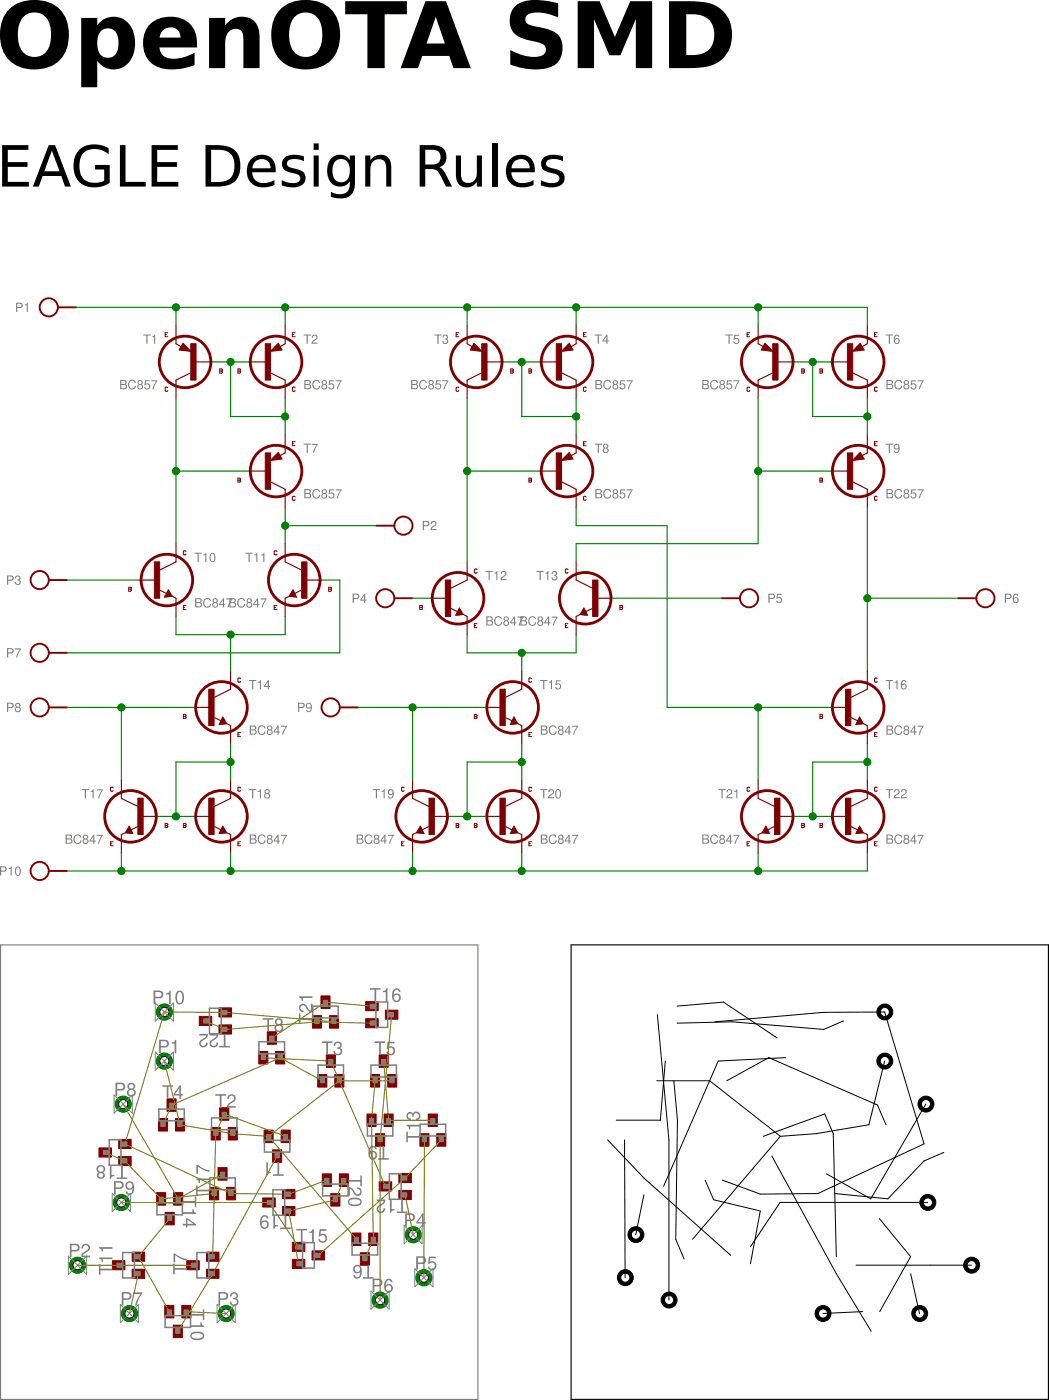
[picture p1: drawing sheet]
<?xml version="1.0" encoding="utf-8"?>
<!DOCTYPE eagle SYSTEM "eagle.dtd">
<eagle version="7.2.0">
<drawing>
<settings>
<setting alwaysvectorfont="no"/>
<setting verticaltext="up"/>
</settings>
<grid distance="0.05" unitdist="inch" unit="inch" style="lines" multiple="2" display="yes" altdistance="4" altunitdist="inch" altunit="inch"/>
<schematic xreflabel="%F%N/%S" xrefpart="/%S.%C%R">
<libraries>
<library name="t">
<symbols>
<symbol name="PNP">
<wire x1="2.0861" y1="1.6779" x2="1.5781" y2="2.5941" width="0.1524" layer="94"/>
<wire x1="1.5781" y1="2.5941" x2="0.5159" y2="1.478" width="0.1524" layer="94"/>
<wire x1="0.5159" y1="1.478" x2="2.0861" y2="1.6779" width="0.1524" layer="94"/>
<wire x1="2.54" y1="2.54" x2="1.808" y2="2.1239" width="0.1524" layer="94"/>
<wire x1="2.54" y1="-2.54" x2="0.508" y2="-1.524" width="0.1524" layer="94"/>
<wire x1="1.905" y1="1.778" x2="1.524" y2="2.413" width="0.254" layer="94"/>
<wire x1="1.524" y1="2.413" x2="0.762" y2="1.651" width="0.254" layer="94"/>
<wire x1="0.762" y1="1.651" x2="1.778" y2="1.778" width="0.254" layer="94"/>
<wire x1="1.778" y1="1.778" x2="1.524" y2="2.159" width="0.254" layer="94"/>
<wire x1="1.524" y1="2.159" x2="1.143" y2="1.905" width="0.254" layer="94"/>
<wire x1="1.143" y1="1.905" x2="1.524" y2="1.905" width="0.254" layer="94"/>
<text x="5.08" y="2.54" size="1.27" layer="95" ratio="10">&gt;NAME</text>
<text x="5.08" y="-2.54" size="1.27" layer="96" ratio="10" align="top-left">&gt;VALUE</text>
<rectangle x1="-0.254" y1="-2.54" x2="0.508" y2="2.54" layer="94"/>
<pin name="B" x="-2.54" y="0" visible="off" length="short" direction="pas"/>
<pin name="E" x="2.54" y="5.08" visible="off" length="short" direction="pas" rot="R270"/>
<pin name="C" x="2.54" y="-5.08" visible="off" length="short" direction="pas" rot="R90"/>
<circle x="1.27" y="0" radius="3.5921" width="0.381" layer="94"/>
<text x="3.81" y="-3.81" size="0.6096" layer="94" font="vector" align="center">C</text>
<text x="3.81" y="3.81" size="0.6096" layer="94" font="vector" align="center">E</text>
<text x="-3.81" y="-1.27" size="0.6096" layer="94" font="vector" align="center">B</text>
</symbol>
<symbol name="NPN">
<wire x1="2.54" y1="2.54" x2="0.0635" y2="1.30175" width="0.1524" layer="94"/>
<wire x1="1.4605" y1="-1.36525" x2="1.9685" y2="-2.25425" width="0.1524" layer="94"/>
<wire x1="1.9685" y1="-2.25425" x2="0.9525" y2="-2.38125" width="0.1524" layer="94"/>
<wire x1="0.9525" y1="-2.38125" x2="1.4605" y2="-1.36525" width="0.1524" layer="94"/>
<wire x1="2.54" y1="-2.54" x2="1.9685" y2="-2.25425" width="0.1524" layer="94"/>
<wire x1="1.9685" y1="-2.25425" x2="0.308" y2="-1.424" width="0.1524" layer="94"/>
<wire x1="1.2065" y1="-2.25425" x2="1.778" y2="-2.19075" width="0.3048" layer="94"/>
<wire x1="1.778" y1="-2.19075" x2="1.4605" y2="-1.61925" width="0.3048" layer="94"/>
<wire x1="1.4605" y1="-1.61925" x2="1.2065" y2="-2.12725" width="0.254" layer="94"/>
<wire x1="1.2065" y1="-2.12725" x2="1.5875" y2="-2.12725" width="0.254" layer="94"/>
<wire x1="1.5875" y1="-2.12725" x2="1.4605" y2="-1.87325" width="0.254" layer="94"/>
<text x="5.08" y="2.54" size="1.27" layer="95" ratio="10">&gt;NAME</text>
<text x="5.08" y="-2.54" size="1.27" layer="96" ratio="10" align="top-left">&gt;VALUE</text>
<rectangle x1="-0.508" y1="-2.54" x2="0.254" y2="2.54" layer="94"/>
<pin name="B" x="-2.54" y="0" visible="off" length="short" direction="pas" swaplevel="1"/>
<pin name="E" x="2.54" y="-5.08" visible="off" length="short" direction="pas" swaplevel="3" rot="R90"/>
<pin name="C" x="2.54" y="5.08" visible="off" length="short" direction="pas" swaplevel="2" rot="R270"/>
<circle x="1.27" y="0" radius="3.5921" width="0.381" layer="94"/>
<text x="3.81" y="-3.81" size="0.6096" layer="94" font="vector" align="center">E</text>
<text x="3.81" y="3.81" size="0.6096" layer="94" font="vector" align="center">C</text>
<text x="-3.81" y="-1.27" size="0.6096" layer="94" font="vector" align="center">B</text>
</symbol>
</symbols>
<devicesets>
<deviceset name="BC857" prefix="T">
<gates>
<gate name="G$1" symbol="PNP" x="-2.54" y="0"/>
</gates>
<devices>
<device name="" package="SOT-23">
<connects>
<connect gate="G$1" pin="B" pad="1"/>
<connect gate="G$1" pin="C" pad="3"/>
<connect gate="G$1" pin="E" pad="2"/>
</connects>
<technologies>
<technology name=""/>
</technologies>
</device>
</devices>
</deviceset>
<deviceset name="BC847" prefix="T">
<gates>
<gate name="G$1" symbol="NPN" x="-2.54" y="0"/>
</gates>
<devices>
<device name="" package="SOT-23">
<connects>
<connect gate="G$1" pin="B" pad="1"/>
<connect gate="G$1" pin="C" pad="3"/>
<connect gate="G$1" pin="E" pad="2"/>
</connects>
<technologies>
<technology name=""/>
</technologies>
</device>
</devices>
</deviceset>
</devicesets>
</library>
<library name="pad">
<symbols>
<symbol name="SPAD">
<pin name="P$1" x="0" y="0" visible="off" length="point" direction="pas" function="dot"/>
<wire x1="0" y1="0" x2="-2.54" y2="0" width="0.254" layer="94"/>
<circle x="-3.81" y="0" radius="1.27" width="0.254" layer="94"/>
<text x="-6.35" y="0" size="1.27" layer="95" align="center-right">&gt;NAME</text>
</symbol>
</symbols>
<devicesets>
<deviceset name="SPAD" prefix="J">
<gates>
<gate name="1" symbol="SPAD" x="0" y="0"/>
</gates>
<devices>
<device name="" package="SPAD">
<connects>
<connect gate="1" pin="P$1" pad="1"/>
</connects>
<technologies>
<technology name=""/>
</technologies>
</device>
</devices>
</deviceset>
</devicesets>
</library>
</libraries>
<attributes>
</attributes>
<variantdefs>
</variantdefs>
<classes>
<class number="0" name="default" width="0" drill="0">
</class>
</classes>
<parts>
<part name="T1" library="t" deviceset="BC857" device=""/>
<part name="T2" library="t" deviceset="BC857" device=""/>
<part name="T3" library="t" deviceset="BC857" device=""/>
<part name="T4" library="t" deviceset="BC857" device=""/>
<part name="T5" library="t" deviceset="BC857" device=""/>
<part name="T6" library="t" deviceset="BC857" device=""/>
<part name="T7" library="t" deviceset="BC857" device=""/>
<part name="T8" library="t" deviceset="BC857" device=""/>
<part name="T9" library="t" deviceset="BC857" device=""/>
<part name="T10" library="t" deviceset="BC847" device=""/>
<part name="T11" library="t" deviceset="BC847" device=""/>
<part name="T12" library="t" deviceset="BC847" device=""/>
<part name="T13" library="t" deviceset="BC847" device=""/>
<part name="T14" library="t" deviceset="BC847" device=""/>
<part name="T15" library="t" deviceset="BC847" device=""/>
<part name="T16" library="t" deviceset="BC847" device=""/>
<part name="T17" library="t" deviceset="BC847" device=""/>
<part name="T18" library="t" deviceset="BC847" device=""/>
<part name="T19" library="t" deviceset="BC847" device=""/>
<part name="T20" library="t" deviceset="BC847" device=""/>
<part name="T21" library="t" deviceset="BC847" device=""/>
<part name="T22" library="t" deviceset="BC847" device=""/>
<part name="P1" library="pad" deviceset="SPAD" device=""/>
<part name="P2" library="pad" deviceset="SPAD" device=""/>
<part name="P3" library="pad" deviceset="SPAD" device=""/>
<part name="P4" library="pad" deviceset="SPAD" device=""/>
<part name="P5" library="pad" deviceset="SPAD" device=""/>
<part name="P6" library="pad" deviceset="SPAD" device=""/>
<part name="P7" library="pad" deviceset="SPAD" device=""/>
<part name="P8" library="pad" deviceset="SPAD" device=""/>
<part name="P9" library="pad" deviceset="SPAD" device=""/>
<part name="P10" library="pad" deviceset="SPAD" device=""/>
</parts>
<sheets>
<sheet>
<plain>
</plain>
<instances>
<instance part="T1" gate="G$1" x="40.64" y="43.18" rot="MR0"/>
<instance part="T2" gate="G$1" x="50.8" y="43.18"/>
<instance part="T3" gate="G$1" x="81.28" y="43.18" rot="MR0"/>
<instance part="T4" gate="G$1" x="91.44" y="43.18"/>
<instance part="T5" gate="G$1" x="121.92" y="43.18" rot="MR0"/>
<instance part="T6" gate="G$1" x="132.08" y="43.18"/>
<instance part="T7" gate="G$1" x="50.8" y="27.94"/>
<instance part="T8" gate="G$1" x="91.44" y="27.94"/>
<instance part="T9" gate="G$1" x="132.08" y="27.94"/>
<instance part="T10" gate="G$1" x="35.56" y="12.7"/>
<instance part="T11" gate="G$1" x="55.88" y="12.7" rot="MR0"/>
<instance part="T12" gate="G$1" x="76.2" y="10.16"/>
<instance part="T13" gate="G$1" x="96.52" y="10.16" rot="MR0"/>
<instance part="T14" gate="G$1" x="43.18" y="-5.08"/>
<instance part="T15" gate="G$1" x="83.82" y="-5.08"/>
<instance part="T16" gate="G$1" x="132.08" y="-5.08"/>
<instance part="T17" gate="G$1" x="33.02" y="-20.32" rot="MR0"/>
<instance part="T18" gate="G$1" x="43.18" y="-20.32"/>
<instance part="T19" gate="G$1" x="73.66" y="-20.32" rot="MR0"/>
<instance part="T20" gate="G$1" x="83.82" y="-20.32"/>
<instance part="T21" gate="G$1" x="121.92" y="-20.32" rot="MR0"/>
<instance part="T22" gate="G$1" x="132.08" y="-20.32"/>
<instance part="P1" gate="1" x="24.13" y="50.8"/>
<instance part="P2" gate="1" x="66.04" y="20.32" rot="R180"/>
<instance part="P3" gate="1" x="22.86" y="12.7"/>
<instance part="P4" gate="1" x="71.12" y="10.16"/>
<instance part="P5" gate="1" x="114.3" y="10.16" rot="R180"/>
<instance part="P6" gate="1" x="147.32" y="10.16" rot="R180"/>
<instance part="P7" gate="1" x="22.86" y="2.54"/>
<instance part="P8" gate="1" x="22.86" y="-5.08"/>
<instance part="P9" gate="1" x="63.5" y="-5.08"/>
<instance part="P10" gate="1" x="22.86" y="-27.94"/>
</instances>
<busses>
</busses>
<nets>
<net name="+15" class="0">
<segment>
<pinref part="T1" gate="G$1" pin="E"/>
<wire x1="38.1" y1="48.26" x2="38.1" y2="50.8" width="0.1524" layer="91"/>
<pinref part="T4" gate="G$1" pin="E"/>
<wire x1="38.1" y1="50.8" x2="53.34" y2="50.8" width="0.1524" layer="91"/>
<wire x1="53.34" y1="50.8" x2="78.74" y2="50.8" width="0.1524" layer="91"/>
<wire x1="78.74" y1="50.8" x2="93.98" y2="50.8" width="0.1524" layer="91"/>
<wire x1="93.98" y1="50.8" x2="93.98" y2="48.26" width="0.1524" layer="91"/>
<pinref part="T3" gate="G$1" pin="E"/>
<wire x1="78.74" y1="48.26" x2="78.74" y2="50.8" width="0.1524" layer="91"/>
<junction x="78.74" y="50.8"/>
<pinref part="T2" gate="G$1" pin="E"/>
<wire x1="53.34" y1="48.26" x2="53.34" y2="50.8" width="0.1524" layer="91"/>
<junction x="53.34" y="50.8"/>
<pinref part="T5" gate="G$1" pin="E"/>
<wire x1="93.98" y1="50.8" x2="119.38" y2="50.8" width="0.1524" layer="91"/>
<wire x1="119.38" y1="50.8" x2="119.38" y2="48.26" width="0.1524" layer="91"/>
<junction x="93.98" y="50.8"/>
<pinref part="T6" gate="G$1" pin="E"/>
<wire x1="119.38" y1="50.8" x2="134.62" y2="50.8" width="0.1524" layer="91"/>
<wire x1="134.62" y1="50.8" x2="134.62" y2="48.26" width="0.1524" layer="91"/>
<junction x="119.38" y="50.8"/>
<wire x1="38.1" y1="50.8" x2="24.13" y2="50.8" width="0.1524" layer="91"/>
<junction x="38.1" y="50.8"/>
<pinref part="P1" gate="1" pin="P$1"/>
</segment>
</net>
<net name="N$2" class="0">
<segment>
<pinref part="T1" gate="G$1" pin="B"/>
<pinref part="T2" gate="G$1" pin="B"/>
<wire x1="43.18" y1="43.18" x2="45.72" y2="43.18" width="0.1524" layer="91"/>
<wire x1="45.72" y1="43.18" x2="48.26" y2="43.18" width="0.1524" layer="91"/>
<wire x1="45.72" y1="43.18" x2="45.72" y2="35.56" width="0.1524" layer="91"/>
<wire x1="45.72" y1="35.56" x2="53.34" y2="35.56" width="0.1524" layer="91"/>
<junction x="45.72" y="43.18"/>
<pinref part="T2" gate="G$1" pin="C"/>
<wire x1="53.34" y1="35.56" x2="53.34" y2="38.1" width="0.1524" layer="91"/>
<pinref part="T7" gate="G$1" pin="E"/>
<wire x1="53.34" y1="33.02" x2="53.34" y2="35.56" width="0.1524" layer="91"/>
<junction x="53.34" y="35.56"/>
</segment>
</net>
<net name="N$3" class="0">
<segment>
<pinref part="T1" gate="G$1" pin="C"/>
<pinref part="T7" gate="G$1" pin="B"/>
<wire x1="38.1" y1="38.1" x2="38.1" y2="27.94" width="0.1524" layer="91"/>
<wire x1="38.1" y1="27.94" x2="48.26" y2="27.94" width="0.1524" layer="91"/>
<pinref part="T10" gate="G$1" pin="C"/>
<wire x1="38.1" y1="17.78" x2="38.1" y2="27.94" width="0.1524" layer="91"/>
<junction x="38.1" y="27.94"/>
</segment>
</net>
<net name="IN_A-" class="0">
<segment>
<wire x1="60.96" y1="2.54" x2="22.86" y2="2.54" width="0.1524" layer="91"/>
<pinref part="T11" gate="G$1" pin="B"/>
<wire x1="58.42" y1="12.7" x2="60.96" y2="12.7" width="0.1524" layer="91"/>
<wire x1="60.96" y1="2.54" x2="60.96" y2="12.7" width="0.1524" layer="91"/>
<pinref part="P7" gate="1" pin="P$1"/>
</segment>
</net>
<net name="N$5" class="0">
<segment>
<pinref part="T12" gate="G$1" pin="E"/>
<wire x1="78.74" y1="5.08" x2="78.74" y2="2.54" width="0.1524" layer="91"/>
<wire x1="78.74" y1="2.54" x2="86.36" y2="2.54" width="0.1524" layer="91"/>
<pinref part="T13" gate="G$1" pin="E"/>
<wire x1="86.36" y1="2.54" x2="93.98" y2="2.54" width="0.1524" layer="91"/>
<wire x1="93.98" y1="2.54" x2="93.98" y2="5.08" width="0.1524" layer="91"/>
<pinref part="T15" gate="G$1" pin="C"/>
<wire x1="86.36" y1="2.54" x2="86.36" y2="0" width="0.1524" layer="91"/>
<junction x="86.36" y="2.54"/>
</segment>
</net>
<net name="N$6" class="0">
<segment>
<pinref part="T3" gate="G$1" pin="B"/>
<pinref part="T4" gate="G$1" pin="B"/>
<wire x1="83.82" y1="43.18" x2="86.36" y2="43.18" width="0.1524" layer="91"/>
<wire x1="86.36" y1="43.18" x2="88.9" y2="43.18" width="0.1524" layer="91"/>
<wire x1="86.36" y1="43.18" x2="86.36" y2="35.56" width="0.1524" layer="91"/>
<wire x1="86.36" y1="35.56" x2="93.98" y2="35.56" width="0.1524" layer="91"/>
<junction x="86.36" y="43.18"/>
<pinref part="T4" gate="G$1" pin="C"/>
<wire x1="93.98" y1="35.56" x2="93.98" y2="38.1" width="0.1524" layer="91"/>
<pinref part="T8" gate="G$1" pin="E"/>
<wire x1="93.98" y1="35.56" x2="93.98" y2="33.02" width="0.1524" layer="91"/>
<junction x="93.98" y="35.56"/>
</segment>
</net>
<net name="N$7" class="0">
<segment>
<pinref part="T8" gate="G$1" pin="B"/>
<pinref part="T3" gate="G$1" pin="C"/>
<wire x1="88.9" y1="27.94" x2="78.74" y2="27.94" width="0.1524" layer="91"/>
<wire x1="78.74" y1="27.94" x2="78.74" y2="38.1" width="0.1524" layer="91"/>
<pinref part="T12" gate="G$1" pin="C"/>
<wire x1="78.74" y1="27.94" x2="78.74" y2="15.24" width="0.1524" layer="91"/>
<junction x="78.74" y="27.94"/>
</segment>
</net>
<net name="N$8" class="0">
<segment>
<pinref part="T10" gate="G$1" pin="E"/>
<wire x1="38.1" y1="7.62" x2="38.1" y2="5.08" width="0.1524" layer="91"/>
<pinref part="T11" gate="G$1" pin="E"/>
<wire x1="38.1" y1="5.08" x2="45.72" y2="5.08" width="0.1524" layer="91"/>
<wire x1="45.72" y1="5.08" x2="53.34" y2="5.08" width="0.1524" layer="91"/>
<wire x1="53.34" y1="5.08" x2="53.34" y2="7.62" width="0.1524" layer="91"/>
<pinref part="T14" gate="G$1" pin="C"/>
<wire x1="45.72" y1="0" x2="45.72" y2="5.08" width="0.1524" layer="91"/>
<junction x="45.72" y="5.08"/>
</segment>
</net>
<net name="N$9" class="0">
<segment>
<pinref part="T8" gate="G$1" pin="C"/>
<wire x1="93.98" y1="22.86" x2="93.98" y2="20.32" width="0.1524" layer="91"/>
<pinref part="T16" gate="G$1" pin="B"/>
<wire x1="129.54" y1="-5.08" x2="119.38" y2="-5.08" width="0.1524" layer="91"/>
<wire x1="119.38" y1="-5.08" x2="106.68" y2="-5.08" width="0.1524" layer="91"/>
<wire x1="106.68" y1="-5.08" x2="106.68" y2="20.32" width="0.1524" layer="91"/>
<wire x1="106.68" y1="20.32" x2="93.98" y2="20.32" width="0.1524" layer="91"/>
<pinref part="T21" gate="G$1" pin="C"/>
<wire x1="119.38" y1="-15.24" x2="119.38" y2="-5.08" width="0.1524" layer="91"/>
<junction x="119.38" y="-5.08"/>
</segment>
</net>
<net name="N$10" class="0">
<segment>
<pinref part="T5" gate="G$1" pin="B"/>
<pinref part="T6" gate="G$1" pin="B"/>
<wire x1="124.46" y1="43.18" x2="127" y2="43.18" width="0.1524" layer="91"/>
<wire x1="127" y1="43.18" x2="129.54" y2="43.18" width="0.1524" layer="91"/>
<wire x1="127" y1="43.18" x2="127" y2="35.56" width="0.1524" layer="91"/>
<junction x="127" y="43.18"/>
<pinref part="T6" gate="G$1" pin="C"/>
<wire x1="127" y1="35.56" x2="134.62" y2="35.56" width="0.1524" layer="91"/>
<wire x1="134.62" y1="35.56" x2="134.62" y2="38.1" width="0.1524" layer="91"/>
<pinref part="T9" gate="G$1" pin="E"/>
<wire x1="134.62" y1="33.02" x2="134.62" y2="35.56" width="0.1524" layer="91"/>
<junction x="134.62" y="35.56"/>
</segment>
</net>
<net name="N$11" class="0">
<segment>
<pinref part="T5" gate="G$1" pin="C"/>
<wire x1="119.38" y1="38.1" x2="119.38" y2="27.94" width="0.1524" layer="91"/>
<pinref part="T9" gate="G$1" pin="B"/>
<wire x1="119.38" y1="27.94" x2="129.54" y2="27.94" width="0.1524" layer="91"/>
<pinref part="T13" gate="G$1" pin="C"/>
<wire x1="93.98" y1="15.24" x2="93.98" y2="17.78" width="0.1524" layer="91"/>
<wire x1="93.98" y1="17.78" x2="119.38" y2="17.78" width="0.1524" layer="91"/>
<wire x1="119.38" y1="17.78" x2="119.38" y2="27.94" width="0.1524" layer="91"/>
<junction x="119.38" y="27.94"/>
</segment>
</net>
<net name="OB" class="0">
<segment>
<pinref part="T9" gate="G$1" pin="C"/>
<pinref part="T16" gate="G$1" pin="C"/>
<wire x1="134.62" y1="22.86" x2="134.62" y2="10.16" width="0.1524" layer="91"/>
<wire x1="134.62" y1="10.16" x2="134.62" y2="0" width="0.1524" layer="91"/>
<wire x1="134.62" y1="10.16" x2="147.32" y2="10.16" width="0.1524" layer="91"/>
<junction x="134.62" y="10.16"/>
<pinref part="P6" gate="1" pin="P$1"/>
</segment>
</net>
<net name="N$15" class="0">
<segment>
<pinref part="T14" gate="G$1" pin="E"/>
<pinref part="T18" gate="G$1" pin="C"/>
<wire x1="45.72" y1="-10.16" x2="45.72" y2="-12.7" width="0.1524" layer="91"/>
<pinref part="T17" gate="G$1" pin="B"/>
<pinref part="T18" gate="G$1" pin="B"/>
<wire x1="45.72" y1="-12.7" x2="45.72" y2="-15.24" width="0.1524" layer="91"/>
<wire x1="35.56" y1="-20.32" x2="38.1" y2="-20.32" width="0.1524" layer="91"/>
<wire x1="38.1" y1="-20.32" x2="40.64" y2="-20.32" width="0.1524" layer="91"/>
<wire x1="45.72" y1="-12.7" x2="38.1" y2="-12.7" width="0.1524" layer="91"/>
<wire x1="38.1" y1="-12.7" x2="38.1" y2="-20.32" width="0.1524" layer="91"/>
<junction x="45.72" y="-12.7"/>
<junction x="38.1" y="-20.32"/>
</segment>
</net>
<net name="I_A" class="0">
<segment>
<pinref part="T14" gate="G$1" pin="B"/>
<pinref part="T17" gate="G$1" pin="C"/>
<wire x1="40.64" y1="-5.08" x2="30.48" y2="-5.08" width="0.1524" layer="91"/>
<wire x1="30.48" y1="-5.08" x2="30.48" y2="-15.24" width="0.1524" layer="91"/>
<wire x1="30.48" y1="-5.08" x2="22.86" y2="-5.08" width="0.1524" layer="91"/>
<junction x="30.48" y="-5.08"/>
<pinref part="P8" gate="1" pin="P$1"/>
</segment>
</net>
<net name="N$18" class="0">
<segment>
<pinref part="T15" gate="G$1" pin="E"/>
<pinref part="T20" gate="G$1" pin="C"/>
<wire x1="86.36" y1="-10.16" x2="86.36" y2="-12.7" width="0.1524" layer="91"/>
<wire x1="86.36" y1="-12.7" x2="86.36" y2="-15.24" width="0.1524" layer="91"/>
<wire x1="86.36" y1="-12.7" x2="78.74" y2="-12.7" width="0.1524" layer="91"/>
<wire x1="78.74" y1="-12.7" x2="78.74" y2="-20.32" width="0.1524" layer="91"/>
<junction x="86.36" y="-12.7"/>
<pinref part="T20" gate="G$1" pin="B"/>
<wire x1="78.74" y1="-20.32" x2="81.28" y2="-20.32" width="0.1524" layer="91"/>
<pinref part="T19" gate="G$1" pin="B"/>
<wire x1="78.74" y1="-20.32" x2="76.2" y2="-20.32" width="0.1524" layer="91"/>
<junction x="78.74" y="-20.32"/>
</segment>
</net>
<net name="I_B" class="0">
<segment>
<pinref part="T15" gate="G$1" pin="B"/>
<pinref part="T19" gate="G$1" pin="C"/>
<wire x1="81.28" y1="-5.08" x2="71.12" y2="-5.08" width="0.1524" layer="91"/>
<wire x1="71.12" y1="-5.08" x2="71.12" y2="-15.24" width="0.1524" layer="91"/>
<wire x1="71.12" y1="-5.08" x2="63.5" y2="-5.08" width="0.1524" layer="91"/>
<junction x="71.12" y="-5.08"/>
<pinref part="P9" gate="1" pin="P$1"/>
</segment>
</net>
<net name="-15" class="0">
<segment>
<pinref part="T20" gate="G$1" pin="E"/>
<wire x1="86.36" y1="-25.4" x2="86.36" y2="-27.94" width="0.1524" layer="91"/>
<pinref part="T19" gate="G$1" pin="E"/>
<wire x1="86.36" y1="-27.94" x2="71.12" y2="-27.94" width="0.1524" layer="91"/>
<wire x1="71.12" y1="-27.94" x2="71.12" y2="-25.4" width="0.1524" layer="91"/>
<pinref part="T17" gate="G$1" pin="E"/>
<wire x1="30.48" y1="-25.4" x2="30.48" y2="-27.94" width="0.1524" layer="91"/>
<pinref part="T18" gate="G$1" pin="E"/>
<wire x1="30.48" y1="-27.94" x2="45.72" y2="-27.94" width="0.1524" layer="91"/>
<wire x1="45.72" y1="-27.94" x2="45.72" y2="-25.4" width="0.1524" layer="91"/>
<wire x1="71.12" y1="-27.94" x2="45.72" y2="-27.94" width="0.1524" layer="91"/>
<junction x="71.12" y="-27.94"/>
<junction x="45.72" y="-27.94"/>
<pinref part="T21" gate="G$1" pin="E"/>
<wire x1="86.36" y1="-27.94" x2="119.38" y2="-27.94" width="0.1524" layer="91"/>
<wire x1="119.38" y1="-27.94" x2="119.38" y2="-25.4" width="0.1524" layer="91"/>
<junction x="86.36" y="-27.94"/>
<wire x1="119.38" y1="-27.94" x2="134.62" y2="-27.94" width="0.1524" layer="91"/>
<wire x1="134.62" y1="-27.94" x2="134.62" y2="-25.4" width="0.1524" layer="91"/>
<junction x="119.38" y="-27.94"/>
<pinref part="T22" gate="G$1" pin="E"/>
<wire x1="22.86" y1="-27.94" x2="30.48" y2="-27.94" width="0.1524" layer="91"/>
<junction x="30.48" y="-27.94"/>
<pinref part="P10" gate="1" pin="P$1"/>
</segment>
</net>
<net name="N$21" class="0">
<segment>
<pinref part="T21" gate="G$1" pin="B"/>
<pinref part="T22" gate="G$1" pin="B"/>
<wire x1="124.46" y1="-20.32" x2="127" y2="-20.32" width="0.1524" layer="91"/>
<wire x1="127" y1="-20.32" x2="129.54" y2="-20.32" width="0.1524" layer="91"/>
<wire x1="127" y1="-20.32" x2="127" y2="-12.7" width="0.1524" layer="91"/>
<junction x="127" y="-20.32"/>
<wire x1="127" y1="-12.7" x2="134.62" y2="-12.7" width="0.1524" layer="91"/>
<pinref part="T22" gate="G$1" pin="C"/>
<wire x1="134.62" y1="-12.7" x2="134.62" y2="-15.24" width="0.1524" layer="91"/>
<pinref part="T16" gate="G$1" pin="E"/>
<wire x1="134.62" y1="-10.16" x2="134.62" y2="-12.7" width="0.1524" layer="91"/>
<junction x="134.62" y="-12.7"/>
</segment>
</net>
<net name="IO_A" class="0">
<segment>
<pinref part="T11" gate="G$1" pin="C"/>
<pinref part="T7" gate="G$1" pin="C"/>
<wire x1="53.34" y1="22.86" x2="53.34" y2="20.32" width="0.1524" layer="91"/>
<wire x1="53.34" y1="20.32" x2="53.34" y2="17.78" width="0.1524" layer="91"/>
<wire x1="53.34" y1="20.32" x2="66.04" y2="20.32" width="0.1524" layer="91"/>
<junction x="53.34" y="20.32"/>
<pinref part="P2" gate="1" pin="P$1"/>
</segment>
</net>
<net name="IN_A+" class="0">
<segment>
<pinref part="T10" gate="G$1" pin="B"/>
<wire x1="33.02" y1="12.7" x2="22.86" y2="12.7" width="0.1524" layer="91"/>
<pinref part="P3" gate="1" pin="P$1"/>
</segment>
</net>
<net name="IN_B-" class="0">
<segment>
<pinref part="T12" gate="G$1" pin="B"/>
<wire x1="73.66" y1="10.16" x2="71.12" y2="10.16" width="0.1524" layer="91"/>
<pinref part="P4" gate="1" pin="P$1"/>
</segment>
</net>
<net name="IN_B+" class="0">
<segment>
<pinref part="T13" gate="G$1" pin="B"/>
<wire x1="99.06" y1="10.16" x2="114.3" y2="10.16" width="0.1524" layer="91"/>
<pinref part="P5" gate="1" pin="P$1"/>
</segment>
</net>
</nets>
</sheet>
</sheets>
</schematic>
</drawing>
</eagle>
